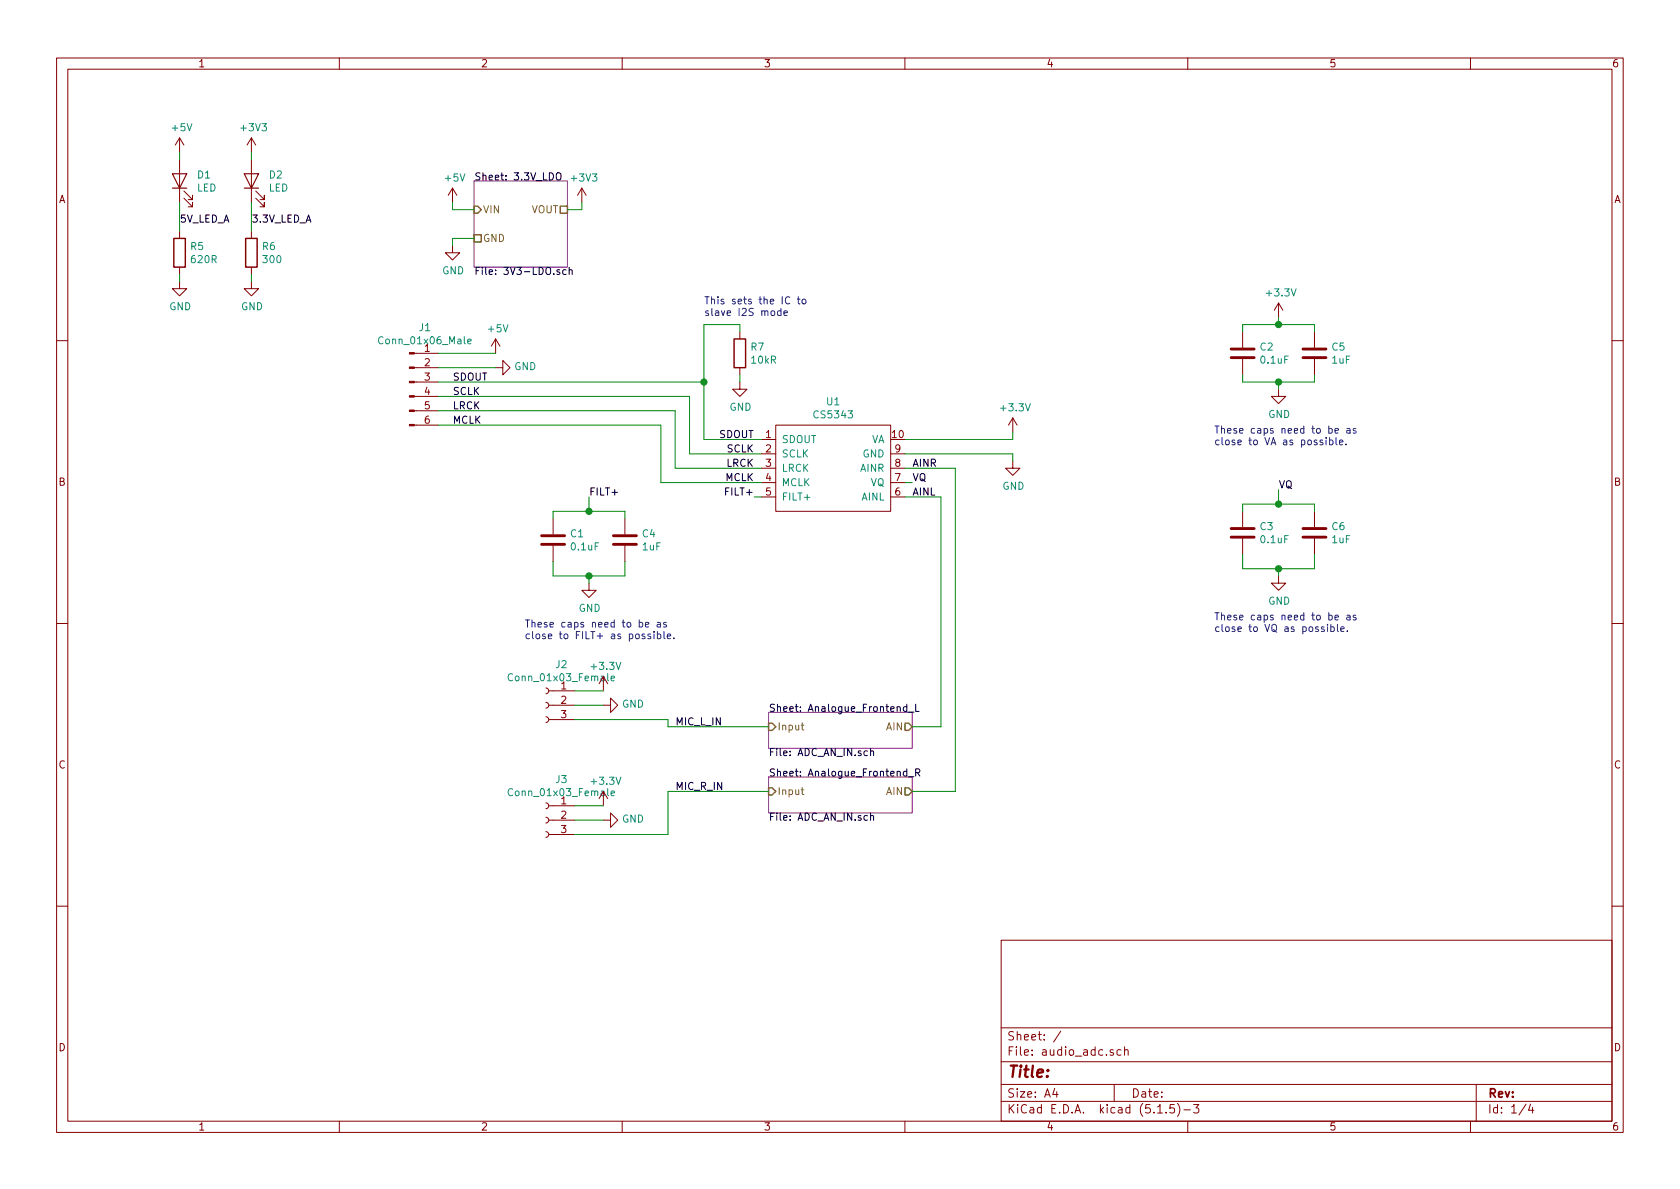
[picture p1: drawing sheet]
EESchema Schematic File Version 4
EELAYER 30 0
EELAYER END
$Descr A4 11693 8268
encoding utf-8
Sheet 1 4
Title ""
Date ""
Rev ""
Comp ""
Comment1 ""
Comment2 ""
Comment3 ""
Comment4 ""
$EndDescr
$Comp
L adc:CS5343 U1
U 1 1
P 5800 3250
F 0 "U1" H 5800 3715 50  0000 C CNN
F 1 "CS5343" H 5800 3624 50  0000 C CNN
F 2 "Package_SO:TSSOP-10_3x3mm_P0.5mm" H 5800 3250 50  0001 C CNN
F 3 "https://datasheet.lcsc.com/szlcsc/1811081623_Cirrus-Logic-CS5343-CZZR_C323607.pdf" H 5800 3250 50  0001 C CNN
	1    5800 3250
	1    0    0    -1  
$EndComp
$Comp
L Device:C C3
U 1 1
P 8650 3700
F 0 "C3" H 8765 3746 50  0000 L CNN
F 1 "0.1uF" H 8765 3655 50  0000 L CNN
F 2 "Capacitor_SMD:C_0603_1608Metric" H 8688 3550 50  0001 C CNN
F 3 "~" H 8650 3700 50  0001 C CNN
	1    8650 3700
	1    0    0    -1  
$EndComp
$Comp
L Device:C C6
U 1 1
P 9150 3700
F 0 "C6" H 9265 3746 50  0000 L CNN
F 1 "1uF" H 9265 3655 50  0000 L CNN
F 2 "Capacitor_SMD:C_0603_1608Metric" H 9188 3550 50  0001 C CNN
F 3 "~" H 9150 3700 50  0001 C CNN
	1    9150 3700
	1    0    0    -1  
$EndComp
Wire Wire Line
	8650 3500 8650 3550
$Comp
L power:GND #PWR020
U 1 1
P 8900 4000
F 0 "#PWR020" H 8900 3750 50  0001 C CNN
F 1 "GND" H 8905 3827 50  0000 C CNN
F 2 "" H 8900 4000 50  0001 C CNN
F 3 "" H 8900 4000 50  0001 C CNN
	1    8900 4000
	1    0    0    -1  
$EndComp
Wire Wire Line
	9150 3550 9150 3500
Wire Wire Line
	8650 3500 8900 3500
Wire Wire Line
	8650 3850 8650 3950
Wire Wire Line
	8650 3950 8900 3950
Wire Wire Line
	9150 3950 9150 3850
Wire Wire Line
	8900 3950 8900 4000
Connection ~ 8900 3950
Wire Wire Line
	8900 3950 9150 3950
$Comp
L power:+3.3V #PWR018
U 1 1
P 8900 2200
F 0 "#PWR018" H 8900 2050 50  0001 C CNN
F 1 "+3.3V" H 8915 2373 50  0000 C CNN
F 2 "" H 8900 2200 50  0001 C CNN
F 3 "" H 8900 2200 50  0001 C CNN
	1    8900 2200
	1    0    0    -1  
$EndComp
$Comp
L Device:C C5
U 1 1
P 9150 2450
F 0 "C5" H 9265 2496 50  0000 L CNN
F 1 "1uF" H 9265 2405 50  0000 L CNN
F 2 "Capacitor_SMD:C_0603_1608Metric" H 9188 2300 50  0001 C CNN
F 3 "~" H 9150 2450 50  0001 C CNN
	1    9150 2450
	1    0    0    -1  
$EndComp
$Comp
L Device:C C2
U 1 1
P 8650 2450
F 0 "C2" H 8765 2496 50  0000 L CNN
F 1 "0.1uF" H 8765 2405 50  0000 L CNN
F 2 "Capacitor_SMD:C_0603_1608Metric" H 8688 2300 50  0001 C CNN
F 3 "~" H 8650 2450 50  0001 C CNN
	1    8650 2450
	1    0    0    -1  
$EndComp
$Comp
L power:GND #PWR019
U 1 1
P 8900 2700
F 0 "#PWR019" H 8900 2450 50  0001 C CNN
F 1 "GND" H 8905 2527 50  0000 C CNN
F 2 "" H 8900 2700 50  0001 C CNN
F 3 "" H 8900 2700 50  0001 C CNN
	1    8900 2700
	1    0    0    -1  
$EndComp
Wire Wire Line
	8650 2600 8650 2650
Wire Wire Line
	8650 2650 8900 2650
Wire Wire Line
	9150 2650 9150 2600
Wire Wire Line
	8900 2650 8900 2700
Connection ~ 8900 2650
Wire Wire Line
	8900 2650 9150 2650
Wire Wire Line
	9150 2300 9150 2250
Wire Wire Line
	8650 2300 8650 2250
Wire Wire Line
	8650 2250 8900 2250
Wire Wire Line
	8900 2250 8900 2200
Connection ~ 8900 2250
Wire Wire Line
	8900 2250 9150 2250
$Comp
L power:+3.3V #PWR016
U 1 1
P 7050 3000
F 0 "#PWR016" H 7050 2850 50  0001 C CNN
F 1 "+3.3V" H 7065 3173 50  0000 C CNN
F 2 "" H 7050 3000 50  0001 C CNN
F 3 "" H 7050 3000 50  0001 C CNN
	1    7050 3000
	1    0    0    -1  
$EndComp
$Comp
L power:GND #PWR017
U 1 1
P 7050 3200
F 0 "#PWR017" H 7050 2950 50  0001 C CNN
F 1 "GND" H 7055 3027 50  0000 C CNN
F 2 "" H 7050 3200 50  0001 C CNN
F 3 "" H 7050 3200 50  0001 C CNN
	1    7050 3200
	1    0    0    -1  
$EndComp
Text Notes 8450 3100 0    50   ~ 0
These caps need to be as\nclose to VA as possible.
Wire Wire Line
	7050 3050 7050 3000
Wire Wire Line
	6300 3050 7050 3050
Wire Wire Line
	7050 3150 7050 3200
Wire Wire Line
	6300 3150 7050 3150
Text Label 6350 3350 0    50   ~ 0
VQ
Text Label 8900 3400 0    50   ~ 0
VQ
Wire Wire Line
	8900 3400 8900 3500
Connection ~ 8900 3500
Wire Wire Line
	8900 3500 9150 3500
Text Notes 8450 4400 0    50   ~ 0
These caps need to be as\nclose to VQ as possible.
$Comp
L Device:C C1
U 1 1
P 3850 3750
F 0 "C1" H 3965 3796 50  0000 L CNN
F 1 "0.1uF" H 3965 3705 50  0000 L CNN
F 2 "Capacitor_SMD:C_0603_1608Metric" H 3888 3600 50  0001 C CNN
F 3 "~" H 3850 3750 50  0001 C CNN
	1    3850 3750
	1    0    0    -1  
$EndComp
$Comp
L Device:C C4
U 1 1
P 4350 3750
F 0 "C4" H 4465 3796 50  0000 L CNN
F 1 "1uF" H 4465 3705 50  0000 L CNN
F 2 "Capacitor_SMD:C_0603_1608Metric" H 4388 3600 50  0001 C CNN
F 3 "~" H 4350 3750 50  0001 C CNN
	1    4350 3750
	1    0    0    -1  
$EndComp
Wire Wire Line
	3850 3550 3850 3600
$Comp
L power:GND #PWR010
U 1 1
P 4100 4050
F 0 "#PWR010" H 4100 3800 50  0001 C CNN
F 1 "GND" H 4105 3877 50  0000 C CNN
F 2 "" H 4100 4050 50  0001 C CNN
F 3 "" H 4100 4050 50  0001 C CNN
	1    4100 4050
	1    0    0    -1  
$EndComp
Wire Wire Line
	4350 3600 4350 3550
Wire Wire Line
	3850 3550 4100 3550
Wire Wire Line
	3850 3900 3850 4000
Wire Wire Line
	3850 4000 4100 4000
Wire Wire Line
	4350 4000 4350 3900
Wire Wire Line
	4100 4000 4100 4050
Connection ~ 4100 4000
Wire Wire Line
	4100 4000 4350 4000
Text Label 4100 3450 0    50   ~ 0
FILT+
Wire Wire Line
	4100 3450 4100 3550
Connection ~ 4100 3550
Wire Wire Line
	4100 3550 4350 3550
Text Label 5250 3450 2    50   ~ 0
FILT+
Wire Wire Line
	5250 3450 5300 3450
Wire Wire Line
	6300 3350 6350 3350
Text Notes 3650 4450 0    50   ~ 0
These caps need to be as\nclose to FILT+ as possible.
Text Label 5250 3050 2    50   ~ 0
SDOUT
Text Label 5250 3150 2    50   ~ 0
SCLK
Text Label 5250 3250 2    50   ~ 0
LRCK
Text Label 5250 3350 2    50   ~ 0
MCLK
Text Label 3150 2650 0    50   ~ 0
SDOUT
Text Label 3150 2750 0    50   ~ 0
SCLK
Text Label 3150 2850 0    50   ~ 0
LRCK
Text Label 3150 2950 0    50   ~ 0
MCLK
$Comp
L power:+5V #PWR07
U 1 1
P 3450 2450
F 0 "#PWR07" H 3450 2300 50  0001 C CNN
F 1 "+5V" H 3465 2623 50  0000 C CNN
F 2 "" H 3450 2450 50  0001 C CNN
F 3 "" H 3450 2450 50  0001 C CNN
	1    3450 2450
	1    0    0    -1  
$EndComp
$Comp
L power:GND #PWR08
U 1 1
P 3450 2550
F 0 "#PWR08" H 3450 2300 50  0001 C CNN
F 1 "GND" V 3455 2422 50  0000 R CNN
F 2 "" H 3450 2550 50  0001 C CNN
F 3 "" H 3450 2550 50  0001 C CNN
	1    3450 2550
	0    -1   -1   0   
$EndComp
Wire Wire Line
	4900 3050 4900 2650
Wire Wire Line
	4900 3050 5300 3050
Wire Wire Line
	4800 3150 4800 2750
Wire Wire Line
	4700 2850 4700 3250
Wire Wire Line
	4700 3250 5300 3250
Wire Wire Line
	4800 3150 5300 3150
Wire Wire Line
	4600 3350 4600 2950
Wire Wire Line
	4600 3350 5300 3350
Connection ~ 4900 2650
$Comp
L Device:R R7
U 1 1
P 5150 2450
F 0 "R7" H 5220 2496 50  0000 L CNN
F 1 "10kR" H 5220 2405 50  0000 L CNN
F 2 "Resistor_SMD:R_0603_1608Metric" V 5080 2450 50  0001 C CNN
F 3 "~" H 5150 2450 50  0001 C CNN
	1    5150 2450
	1    0    0    -1  
$EndComp
$Comp
L power:GND #PWR015
U 1 1
P 5150 2650
F 0 "#PWR015" H 5150 2400 50  0001 C CNN
F 1 "GND" H 5155 2477 50  0000 C CNN
F 2 "" H 5150 2650 50  0001 C CNN
F 3 "" H 5150 2650 50  0001 C CNN
	1    5150 2650
	1    0    0    -1  
$EndComp
Wire Wire Line
	4900 2250 5150 2250
Wire Wire Line
	5150 2250 5150 2300
Wire Wire Line
	4900 2250 4900 2650
Wire Wire Line
	5150 2600 5150 2650
Text Notes 4900 2200 0    50   ~ 0
This sets the IC to\nslave I2S mode
$Comp
L Connector:Conn_01x06_Male J1
U 1 1
P 2850 2650
F 0 "J1" H 2958 3031 50  0000 C CNN
F 1 "Conn_01x06_Male" H 2958 2940 50  0000 C CNN
F 2 "Connector_PinHeader_2.54mm:PinHeader_1x06_P2.54mm_Vertical" H 2850 2650 50  0001 C CNN
F 3 "~" H 2850 2650 50  0001 C CNN
	1    2850 2650
	1    0    0    -1  
$EndComp
Wire Wire Line
	3050 2650 4900 2650
Wire Wire Line
	3050 2750 4800 2750
Wire Wire Line
	3050 2850 4700 2850
Wire Wire Line
	3050 2950 4600 2950
Wire Wire Line
	3450 2450 3050 2450
Wire Wire Line
	3450 2550 3050 2550
Text Label 6350 3250 0    50   ~ 0
AINR
Text Label 6350 3450 0    50   ~ 0
AINL
$Sheet
S 5350 5400 1000 250 
U 5EFD3570
F0 "Analogue_Frontend_R" 50
F1 "ADC_AN_IN.sch" 50
F2 "Input" I L 5350 5500 50 
F3 "AIN" O R 6350 5500 50 
$EndSheet
$Sheet
S 5350 4950 1000 250 
U 5EFE2DBB
F0 "Analogue_Frontend_L" 50
F1 "ADC_AN_IN.sch" 50
F2 "Input" I L 5350 5050 50 
F3 "AIN" O R 6350 5050 50 
$EndSheet
Wire Wire Line
	6300 3450 6550 3450
Wire Wire Line
	6300 3250 6650 3250
Wire Wire Line
	6350 5050 6550 5050
Wire Wire Line
	6550 3450 6550 5050
Wire Wire Line
	6350 5500 6650 5500
Wire Wire Line
	6650 3250 6650 5500
$Sheet
S 3300 1250 650  600 
U 5EFF9A4F
F0 "3.3V_LDO" 50
F1 "3V3-LDO.sch" 50
F2 "VIN" I L 3300 1450 50 
F3 "VOUT" U R 3950 1450 50 
F4 "GND" U L 3300 1650 50 
$EndSheet
$Comp
L power:GND #PWR06
U 1 1
P 3150 1700
F 0 "#PWR06" H 3150 1450 50  0001 C CNN
F 1 "GND" H 3155 1527 50  0000 C CNN
F 2 "" H 3150 1700 50  0001 C CNN
F 3 "" H 3150 1700 50  0001 C CNN
	1    3150 1700
	1    0    0    -1  
$EndComp
Wire Wire Line
	3150 1700 3150 1650
$Comp
L power:+5V #PWR05
U 1 1
P 3150 1400
F 0 "#PWR05" H 3150 1250 50  0001 C CNN
F 1 "+5V" H 3165 1573 50  0000 C CNN
F 2 "" H 3150 1400 50  0001 C CNN
F 3 "" H 3150 1400 50  0001 C CNN
	1    3150 1400
	1    0    0    -1  
$EndComp
Wire Wire Line
	3150 1400 3150 1450
$Comp
L power:+3V3 #PWR09
U 1 1
P 4050 1400
F 0 "#PWR09" H 4050 1250 50  0001 C CNN
F 1 "+3V3" H 4065 1573 50  0000 C CNN
F 2 "" H 4050 1400 50  0001 C CNN
F 3 "" H 4050 1400 50  0001 C CNN
	1    4050 1400
	1    0    0    -1  
$EndComp
Wire Wire Line
	4050 1400 4050 1450
Wire Wire Line
	4050 1450 3950 1450
Wire Wire Line
	3150 1650 3300 1650
Wire Wire Line
	3150 1450 3300 1450
$Comp
L Connector:Conn_01x03_Female J2
U 1 1
P 3800 4900
F 0 "J2" H 3692 5185 50  0000 C CNN
F 1 "Conn_01x03_Female" H 3692 5094 50  0000 C CNN
F 2 "Connector_PinSocket_2.54mm:PinSocket_1x03_P2.54mm_Vertical" H 3800 4900 50  0001 C CNN
F 3 "~" H 3800 4900 50  0001 C CNN
	1    3800 4900
	-1   0    0    -1  
$EndComp
$Comp
L Connector:Conn_01x03_Female J3
U 1 1
P 3800 5700
F 0 "J3" H 3692 5985 50  0000 C CNN
F 1 "Conn_01x03_Female" H 3692 5894 50  0000 C CNN
F 2 "Connector_PinSocket_2.54mm:PinSocket_1x03_P2.54mm_Vertical" H 3800 5700 50  0001 C CNN
F 3 "~" H 3800 5700 50  0001 C CNN
	1    3800 5700
	-1   0    0    -1  
$EndComp
$Comp
L power:+3.3V #PWR013
U 1 1
P 4200 5600
F 0 "#PWR013" H 4200 5450 50  0001 C CNN
F 1 "+3.3V" H 4215 5773 50  0000 C CNN
F 2 "" H 4200 5600 50  0001 C CNN
F 3 "" H 4200 5600 50  0001 C CNN
	1    4200 5600
	1    0    0    -1  
$EndComp
$Comp
L power:GND #PWR014
U 1 1
P 4200 5700
F 0 "#PWR014" H 4200 5450 50  0001 C CNN
F 1 "GND" V 4205 5572 50  0000 R CNN
F 2 "" H 4200 5700 50  0001 C CNN
F 3 "" H 4200 5700 50  0001 C CNN
	1    4200 5700
	0    -1   -1   0   
$EndComp
Wire Wire Line
	4200 5600 4000 5600
Wire Wire Line
	4000 5800 4650 5800
Wire Wire Line
	4650 5800 4650 5500
Wire Wire Line
	4650 5500 5350 5500
Wire Wire Line
	4000 5700 4200 5700
$Comp
L power:+3.3V #PWR011
U 1 1
P 4200 4800
F 0 "#PWR011" H 4200 4650 50  0001 C CNN
F 1 "+3.3V" H 4215 4973 50  0000 C CNN
F 2 "" H 4200 4800 50  0001 C CNN
F 3 "" H 4200 4800 50  0001 C CNN
	1    4200 4800
	1    0    0    -1  
$EndComp
$Comp
L power:GND #PWR012
U 1 1
P 4200 4900
F 0 "#PWR012" H 4200 4650 50  0001 C CNN
F 1 "GND" V 4205 4772 50  0000 R CNN
F 2 "" H 4200 4900 50  0001 C CNN
F 3 "" H 4200 4900 50  0001 C CNN
	1    4200 4900
	0    -1   -1   0   
$EndComp
Wire Wire Line
	4200 4800 4000 4800
Wire Wire Line
	4000 4900 4200 4900
Wire Wire Line
	4000 5000 4650 5000
Wire Wire Line
	4650 5000 4650 5050
Wire Wire Line
	4650 5050 5350 5050
Text Label 4700 5050 0    50   ~ 0
MIC_L_IN
Text Label 4700 5500 0    50   ~ 0
MIC_R_IN
$Comp
L Device:LED D1
U 1 1
P 1250 1250
F 0 "D1" V 1289 1132 50  0000 R CNN
F 1 "LED" V 1198 1132 50  0000 R CNN
F 2 "LED_SMD:LED_0603_1608Metric" H 1250 1250 50  0001 C CNN
F 3 "~" H 1250 1250 50  0001 C CNN
	1    1250 1250
	0    -1   -1   0   
$EndComp
$Comp
L Device:R R5
U 1 1
P 1250 1750
F 0 "R5" H 1320 1796 50  0000 L CNN
F 1 "620R" H 1320 1705 50  0000 L CNN
F 2 "Resistor_SMD:R_0603_1608Metric" V 1180 1750 50  0001 C CNN
F 3 "~" H 1250 1750 50  0001 C CNN
	1    1250 1750
	1    0    0    -1  
$EndComp
$Comp
L power:GND #PWR02
U 1 1
P 1250 1950
F 0 "#PWR02" H 1250 1700 50  0001 C CNN
F 1 "GND" H 1255 1777 50  0000 C CNN
F 2 "" H 1250 1950 50  0001 C CNN
F 3 "" H 1250 1950 50  0001 C CNN
	1    1250 1950
	1    0    0    -1  
$EndComp
Wire Wire Line
	1250 1950 1250 1900
$Comp
L power:+5V #PWR01
U 1 1
P 1250 1050
F 0 "#PWR01" H 1250 900 50  0001 C CNN
F 1 "+5V" H 1265 1223 50  0000 C CNN
F 2 "" H 1250 1050 50  0001 C CNN
F 3 "" H 1250 1050 50  0001 C CNN
	1    1250 1050
	1    0    0    -1  
$EndComp
Wire Wire Line
	1250 1050 1250 1100
Wire Wire Line
	1250 1600 1250 1400
Text Label 1250 1550 0    50   ~ 0
5V_LED_A
$Comp
L Device:LED D2
U 1 1
P 1750 1250
F 0 "D2" V 1789 1132 50  0000 R CNN
F 1 "LED" V 1698 1132 50  0000 R CNN
F 2 "LED_SMD:LED_0603_1608Metric" H 1750 1250 50  0001 C CNN
F 3 "~" H 1750 1250 50  0001 C CNN
	1    1750 1250
	0    -1   -1   0   
$EndComp
$Comp
L Device:R R6
U 1 1
P 1750 1750
F 0 "R6" H 1820 1796 50  0000 L CNN
F 1 "300" H 1820 1705 50  0000 L CNN
F 2 "Resistor_SMD:R_0603_1608Metric" V 1680 1750 50  0001 C CNN
F 3 "~" H 1750 1750 50  0001 C CNN
	1    1750 1750
	1    0    0    -1  
$EndComp
$Comp
L power:GND #PWR04
U 1 1
P 1750 1950
F 0 "#PWR04" H 1750 1700 50  0001 C CNN
F 1 "GND" H 1755 1777 50  0000 C CNN
F 2 "" H 1750 1950 50  0001 C CNN
F 3 "" H 1750 1950 50  0001 C CNN
	1    1750 1950
	1    0    0    -1  
$EndComp
Wire Wire Line
	1750 1950 1750 1900
Wire Wire Line
	1750 1050 1750 1100
Wire Wire Line
	1750 1600 1750 1400
Text Label 1750 1550 0    50   ~ 0
3.3V_LED_A
$Comp
L power:+3V3 #PWR03
U 1 1
P 1750 1050
F 0 "#PWR03" H 1750 900 50  0001 C CNN
F 1 "+3V3" H 1765 1223 50  0000 C CNN
F 2 "" H 1750 1050 50  0001 C CNN
F 3 "" H 1750 1050 50  0001 C CNN
	1    1750 1050
	1    0    0    -1  
$EndComp
$EndSCHEMATC
